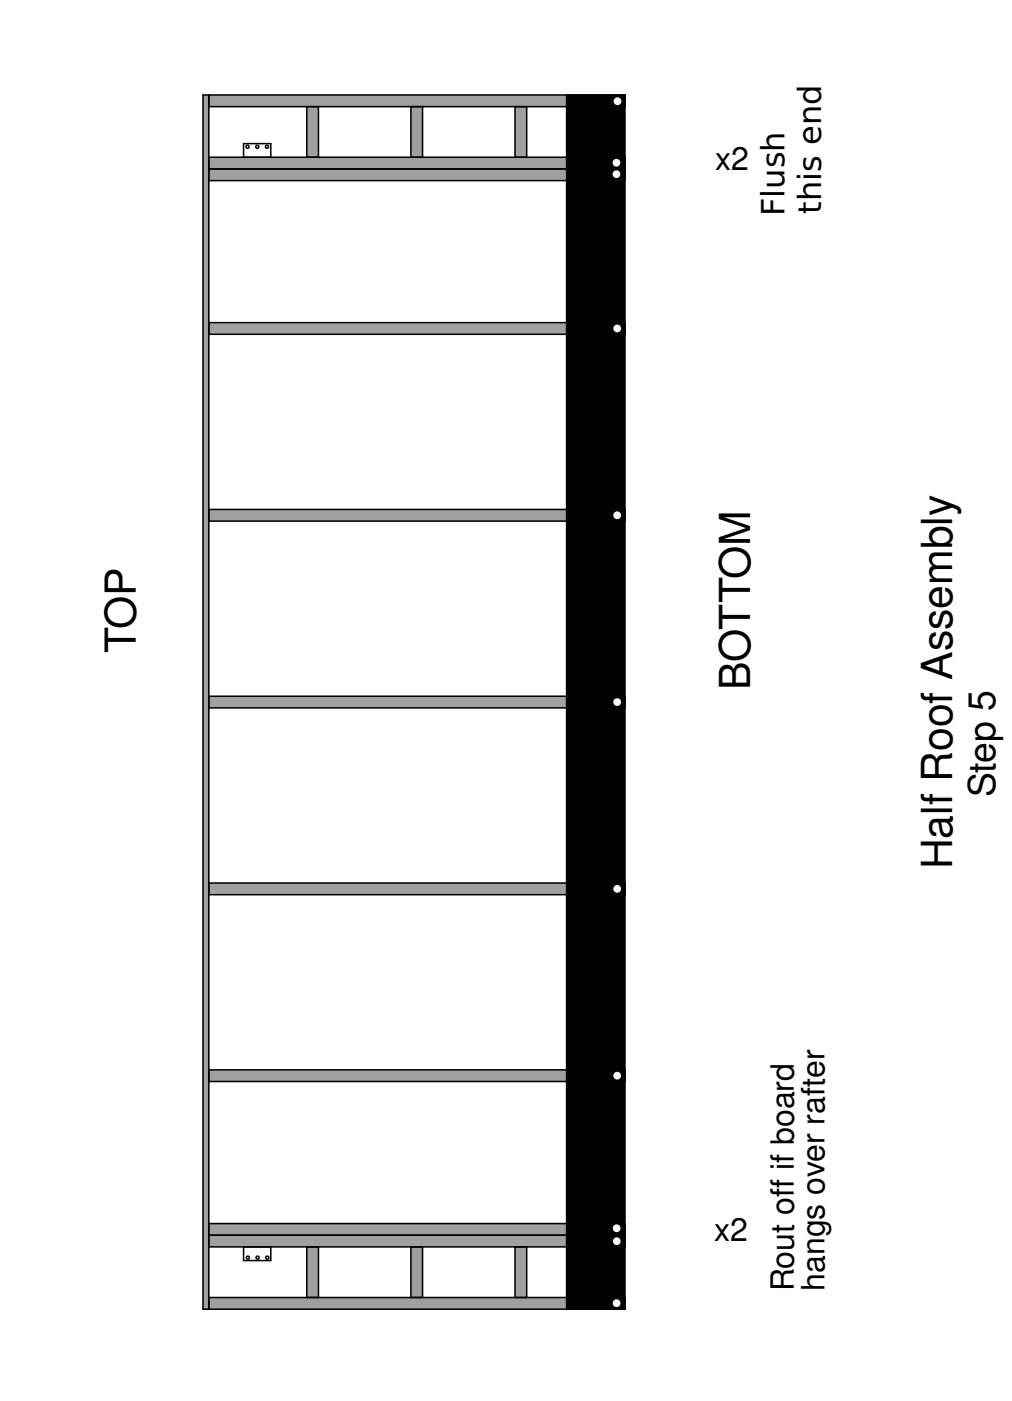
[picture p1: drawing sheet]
<svg xmlns="http://www.w3.org/2000/svg" width="165mm" height="229mm" viewBox="0 0 165 229" stroke-linecap="round" stroke-linejoin="round" font-family="sans-serif">
<g fill="#a0a0a4">
<path d="M34.1 144.1h67.9v1.9h-67.9z" fill-rule="evenodd"/>
<path d="M34.1 113.6h67.9v1.9h-67.9z" fill-rule="evenodd"/>
<path d="M34.1 211.7h67.9v1.9h-67.9z" fill-rule="evenodd"/>
<path d="M34.1 83.1h67.9v1.9h-67.9z" fill-rule="evenodd"/>
<path d="M34.1 201.6h67.9v1.9h-67.9z" fill-rule="evenodd"/>
<path d="M34.1 199.6h67.9v2h-67.9z" fill-rule="evenodd"/>
<path d="M34.1 174.6h67.9v1.9h-67.9z" fill-rule="evenodd"/>
<path d="M34.1 52.6h67.9v2h-67.9z" fill-rule="evenodd"/>
<path d="M34.1 27.6h67.9v1.9h-67.9z" fill-rule="evenodd"/>
<path d="M34.1 25.7h67.9v1.9h-67.9z" fill-rule="evenodd"/>
<path d="M34.1 15.5h67.9v1.9h-67.9z" fill-rule="evenodd"/>
<path d="M33.1 15.5h1v198.1h-1z" fill-rule="evenodd"/>
<path d="M50.1 203.5h1.9v8.2h-1.9z" fill-rule="evenodd"/>
<path d="M67 203.5h1.9v8.2h-1.9z" fill-rule="evenodd"/>
<path d="M84 203.5h1.9v8.2h-1.9z" fill-rule="evenodd"/>
<path d="M50.1 17.4h1.9v8.3h-1.9z" fill-rule="evenodd"/>
<path d="M67 17.4h1.9v8.3h-1.9z" fill-rule="evenodd"/>
<path d="M84 17.4h1.9v8.3h-1.9z" fill-rule="evenodd"/>
</g>
<g fill="none" stroke="#000" stroke-width=".25">
<path d="M33.1 15.5h68.9v198.1h-68.9zM34.1 15.5v198.1M34.1 17.4h67.9M50.1 17.4v8.3M52 17.4v8.3M67 17.4v8.3M68.9 17.4v8.3M84 17.4v8.3M85.9 17.4v8.3M92.4 15.5v198.1M34.1 29.5h67.9M34.1 27.6h67.9"/>
<path d="M34.1 25.7h67.9M34.1 54.6h67.9M34.1 52.6h67.9M34.1 85h67.9M34.1 83.1h67.9M34.1 115.5h67.9M34.1 113.6h67.9M34.1 146h67.9M34.1 144.1h67.9M34.1 176.5h67.9M34.1 174.6h67.9M34.1 199.6h67.9"/>
<path d="M34.1 211.7h67.9M34.1 203.5h67.9M34.1 201.6h67.9M50.1 203.5v8.2M52 203.5v8.2M67 203.5v8.2M68.9 203.5v8.2M84 203.5v8.2M85.9 203.5v8.2"/>
<circle cx="100.6" cy="212.6" r=".64"/>
</g>
<path d="M92.4 15.5h9.6v198.1h-9.6z" fill-rule="evenodd" fill="#000"/>
<circle cx="100.6" cy="212.6" r=".64" fill="#f4f4f4"/>
<circle cx="100.6" cy="200.4" r=".64" fill="none" stroke="#000" stroke-width=".25"/>
<circle cx="100.6" cy="200.4" r=".64" fill="#f4f4f4"/>
<circle cx="100.6" cy="202.5" r=".64" fill="none" stroke="#000" stroke-width=".25"/>
<circle cx="100.6" cy="202.5" r=".64" fill="#f4f4f4"/>
<circle cx="100.7" cy="175.5" r=".63" fill="none" stroke="#000" stroke-width=".25"/>
<circle cx="100.7" cy="175.5" r=".64" fill="#f4f4f4"/>
<circle cx="100.7" cy="145" r=".63" fill="none" stroke="#000" stroke-width=".25"/>
<circle cx="100.7" cy="145" r=".64" fill="#f4f4f4"/>
<circle cx="100.7" cy="114.6" r=".63" fill="none" stroke="#000" stroke-width=".25"/>
<circle cx="100.7" cy="114.6" r=".64" fill="#f4f4f4"/>
<circle cx="100.7" cy="84.1" r=".63" fill="none" stroke="#000" stroke-width=".25"/>
<circle cx="100.7" cy="84.1" r=".64" fill="#f4f4f4"/>
<circle cx="100.7" cy="53.6" r=".63" fill="none" stroke="#000" stroke-width=".25"/>
<circle cx="100.7" cy="53.6" r=".64" fill="#f4f4f4"/>
<circle cx="100.6" cy="28.4" r=".64" fill="none" stroke="#000" stroke-width=".25"/>
<circle cx="100.6" cy="28.4" r=".63" fill="#f4f4f4"/>
<circle cx="100.6" cy="26.6" r=".64" fill="none" stroke="#000" stroke-width=".25"/>
<circle cx="100.6" cy="26.6" r=".63" fill="#f4f4f4"/>
<circle cx="100.7" cy="16.5" r=".64" fill="none" stroke="#000" stroke-width=".25"/>
<circle cx="100.7" cy="16.5" r=".63" fill="#f4f4f4"/>
<g fill="none" stroke="#000" stroke-width=".25">
<path d="M39.7 23.4h4.5v2.3h-4.5zM39.7 203.5h4.5v2.2h-4.5z"/>
<circle cx="40.4" cy="23.9" r=".25"/>
<circle cx="42" cy="23.9" r=".25"/>
<circle cx="43.6" cy="23.9" r=".25"/>
<circle cx="40.4" cy="205.2" r=".25"/>
<circle cx="42" cy="205.2" r=".25"/>
<circle cx="43.6" cy="205.2" r=".25"/>
</g>
<g font-size="7">
<text x="22.1" y="106.5" transform="rotate(-90 22.1 106.5)">TOP</text>
<text x="122.4" y="112.6" transform="rotate(-90 122.4 112.6)">BOTTOM</text>
<text x="155.3" y="141.8" transform="rotate(-90 155.3 141.8)">Half Roof Assembly</text>
</g>
<text font-size="6.1" x="162.4" y="130.1" transform="rotate(-90 162.4 130.1)">Step 5</text>
<g font-size="5.2">
<text x="116.7" y="27.8">x2</text>
<text x="128" y="35.3" transform="rotate(-90 128 35.3)">Flush</text>
<text x="133.9" y="34.9" transform="rotate(-90 133.9 34.9)">this end</text>
<text x="116.5" y="202.5">x2</text>
<text x="129.5" y="210.7" transform="rotate(-90 129.5 210.7)">Rout off if board</text>
<text x="134.5" y="210.6" transform="rotate(-90 134.5 210.6)">hangs over rafter</text>
</g>
</svg>
